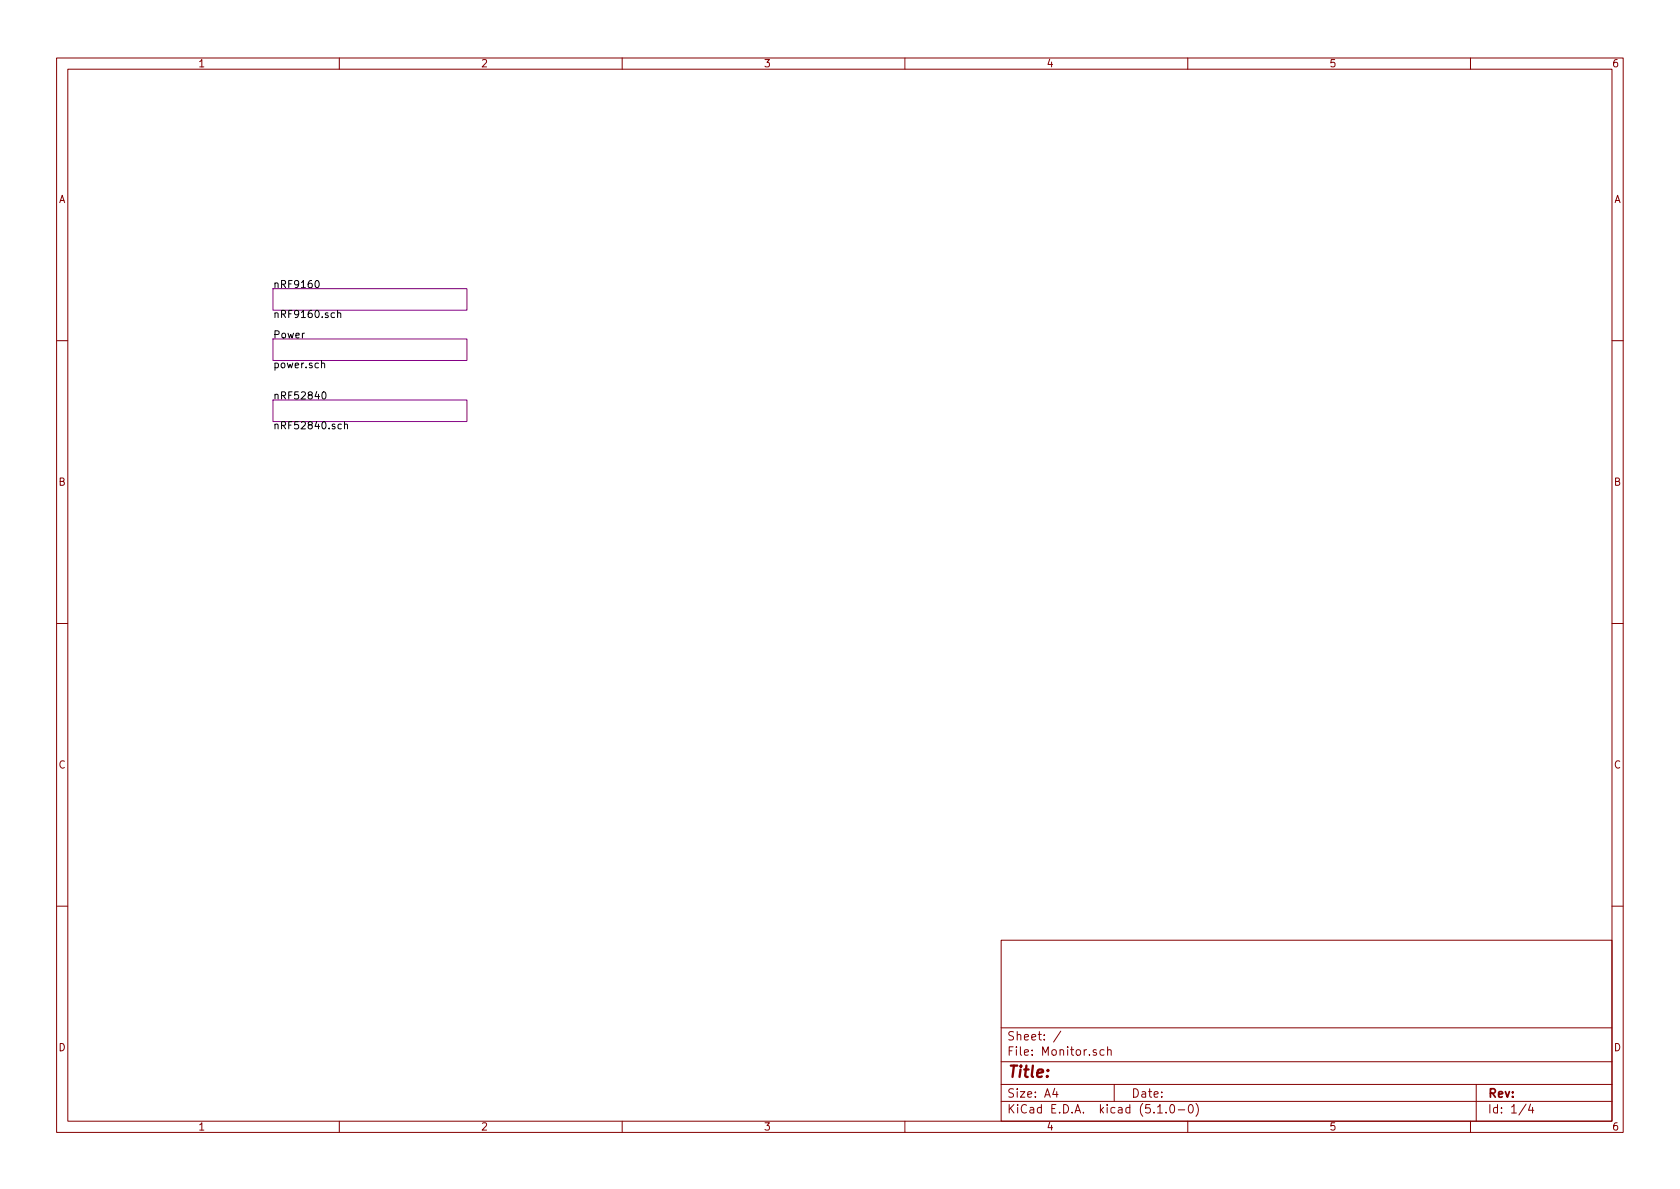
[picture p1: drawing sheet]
<svg xmlns="http://www.w3.org/2000/svg" width="297mm" height="210mm" viewBox="0 0 297 210" stroke-linecap="round" stroke-linejoin="round" font-family="sans-serif">
<g fill="none" stroke="#840000" stroke-width=".18">
<path d="M10 10.3h277v189.9h-277zM12 12.2h273v186.1h-273zM60 10.3v1.9M110 10.3v1.9M160 10.3v1.9M210 10.3v1.9M260 10.3v1.9M10 60.2h2M285 60.2h2M10 110.3h2M285 110.3h2M10 160.2h2"/>
<path d="M177 166.3h108v32h-108zM285 160.2h2M60 198.3v1.9M110 198.3v1.9M160 198.3v1.9M177 194.8h108M177 191.8h108M177 187.8h108M177 181.8h108M186.5 192.5l-.4 1h1M186.8 193v1M187.6 182.3l-1.3 2"/>
<path d="M195.2 185.7l-.4-.1-.3 .3 .1 .6h.6M195.8 185.7l.3-.1 .3 .1 .1 .9M195.8 185.1v1.5M197 191.8v3M204.7 196.8h.8M206.2 196.7v.1M207 195.4l.3-.1a.94 .94 0 0 1 0 1.5 .82 .82 0 0 1-.3-1.4zM208.3 196.3h1.2M210 198.3v1.9M210.3 195.4l.2-.1a.8 .8 0 0 1 .5 .8 .8 .8 0 0 1-.5 .7 1 1 0 0 1-.2-1.4zM211.5 195.1a1.71 1.71 0 0 1 0 2.3M260 198.3v1.9"/>
<path d="M261 191.8v6.5M269.8 195.2l-1.2 2M270.6 195.2l-.3 1.1h.9M271 195.8v1"/>
</g>
<path d="M48.3 51h34.2v3.9h-34.2zM48.3 59.9h34.2v3.8h-34.2zM48.3 70.7h34.2v3.8h-34.2z" fill="none" stroke="#840084" stroke-width=".18"/>
<path d="M55.9 49.7l.1-.1a.67 .67 0 0 1 .5 .6 .67 .67 0 0 1-.5 .7 .83 .83 0 0 1-.1-1.2zM59.7 55.4l.2-.1 .3 .1v.8M59.7 54.9v1.3M56.8 64.3l.2-.1 .3 .1 .1 .7M56.8 63.8v1.2M57 69.4l.2-.1a.69 .69 0 0 1 .4 .6 .69 .69 0 0 1-.4 .7l-.2-.2-.1-.3zM60.4 75.1l-.4-.1-.2 .2 .1 .6h.5M60.9 75.1l.2-.1 .3 .1v.7M60.9 74.6v1.2" fill="none" stroke="#000" stroke-width=".18"/>
<text font-size="2.8" fill="#840000" x="178" y="190.5">Title:</text>
<g font-size="2.1" fill="#840000">
<text x="178" y="184">Sheet: /</text>
<text x="178" y="186.7">File: Monitor.sch</text>
<text x="178" y="196.9">KiCad E.D.A. kicad (5.1.0-0)</text>
<text x="178" y="194.1">Size: A4</text>
<text x="200" y="194.1">Date:</text>
<text x="263" y="194.1">Rev:</text>
<text x="263" y="196.9">Id: 1/4</text>
</g>
<g font-size="1.8" fill="#840000">
<text x="35" y="11.9">1</text>
<text x="85" y="11.9">2</text>
<text x="135" y="11.9">3</text>
<text x="185" y="11.9">4</text>
<text x="235" y="11.9">5</text>
<text x="285" y="11.9">6</text>
<text x="10.4" y="35.9">A</text>
<text x="285.4" y="35.9">A</text>
<text x="10.4" y="85.9">B</text>
<text x="285.4" y="85.9">B</text>
<text x="10.4" y="135.9">C</text>
<text x="285.4" y="135.9">C</text>
<text x="10.4" y="185.9">D</text>
<text x="285.4" y="185.9">D</text>
<text x="35" y="199.9">1</text>
<text x="85" y="199.9">2</text>
<text x="135" y="199.9">3</text>
<text x="185" y="199.9">4</text>
<text x="235" y="199.9">5</text>
<text x="285" y="199.9">6</text>
</g>
<g font-size="1.8">
<text x="48.3" y="50.9">nRF9160</text>
<text x="48.3" y="56.2">nRF9160.sch</text>
<text x="48.3" y="59.8">Power</text>
<text x="48.3" y="65.1">power.sch</text>
<text x="48.3" y="70.6">nRF52840</text>
<text x="48.3" y="75.9">nRF52840.sch</text>
</g>
</svg>
